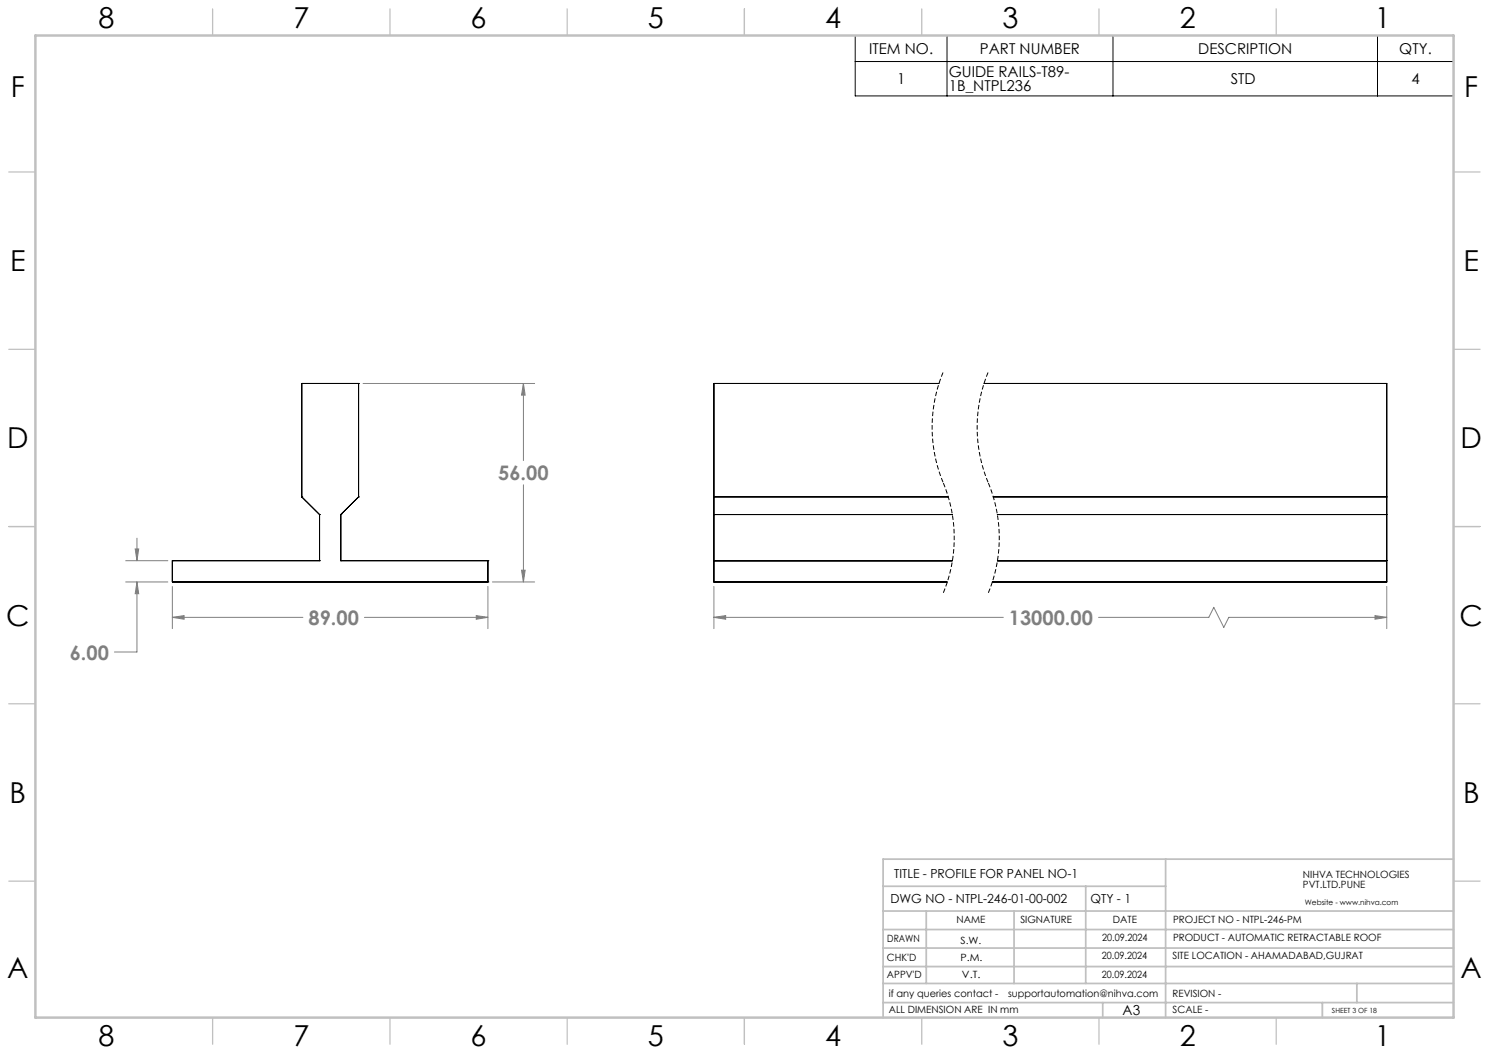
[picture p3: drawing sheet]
<svg xmlns="http://www.w3.org/2000/svg" width="420mm" height="297mm" viewBox="0 0 420 297" stroke-linecap="round" stroke-linejoin="round" font-family="sans-serif">
<path d="M266 105a40.5 40.5 0 0 0 0 31.1M278.7 105a40.5 40.5 0 0 0 0 31.1M266 136.1a40.5 40.5 0 0 1 0 31.2M278.7 136.1a40.5 40.5 0 0 1 0 31.2" fill="none" stroke="#000" stroke-width=".28" stroke-dasharray="1.3 .6" stroke-dashoffset="-.1" stroke-linecap="butt"/>
<g fill="none" stroke="#808080" stroke-width=".28">
<path d="M102.4 108.2h48.4M147.6 108.2v21.7M147.6 108.2l.5 3.2h-1zM147.6 136.7v27.4M35.5 158.1h11.8M38.1 154.8h1l-.5 3.3zM38.6 151.8v6.3M35.5 164.1h11.8M38.6 164.1v19.8h-6.3M38.6 164.1l.5 3.4h-1zM48.6 165.4v11.9M48.6 174.1h36.8"/>
<path d="M48.6 174.1l3.3-.5v1.1zM102.8 174.1h34.8M134.3 173.6l3.3 .5-3.3 .6zM137.6 165.4v11.9M138.9 164.1h11.9M147.1 160.8h1l-.5 3.3zM201.4 174.1l3.3-.5v1.1zM201.4 174.1h81.6M201.4 165.4v11.9M309.8 174.1h31.2l1.4-2.8 2.8 5.6 1.4-2.8h44.6M387.8 173.6l3.4 .5-3.4 .6zM391.2 165.4v11.9"/>
</g>
<path d="M241.2 10h168.8v17.1h-168.8zM241.2 17.4h168.8M267.1 10v17.1M313.9 10v17.1M388.5 10v17.1" fill="none" stroke="#000" stroke-width=".28"/>
<g fill="none" stroke="#c0c0c0" stroke-width=".35">
<path d="M60 2.5v7.5M110 2.5v7.5M160 2.5v7.5M210 2.5v7.5M260 2.5v7.5M310 2.5v7.5M360 2.5v7.5M2.5 48.5h7.5M410 48.5h7.5M2.5 98.5h7.5M410 98.5h7.5M2.5 148.5h7.5"/>
<path d="M410 148.5h7.5M2.5 198.5h7.5M410 198.5h7.5M2.5 248.5h7.5M410 248.5h7.5M60 287v7.5M110 287v7.5M160 287v7.5M210 287v7.5M260 287v7.5M310 287v7.5M360 287v7.5"/>
</g>
<g fill="none" stroke="#c0c0c0" stroke-width=".5">
<path d="M249.1 257h160.9M249.1 250h79.7M261.3 257v20.4M286 257v20.4M306.2 250v27.4M328.8 242.3v44.7M410 242.3h-160.9v44.7M249.1 272.6h160.9M249.1 267.4h160.9M249.1 262.2h160.9M249.1 277.4h160.9M382.7 277.4v5.4"/>
<path d="M249.1 282.8h160.9M311 282.8v4.2M373 282.8v4.2"/>
</g>
<path d="M10 10h400v277h-400z" fill="none" stroke="#c0c0c0" stroke-width=".7"/>
<path d="M38.1 154.8h1l-.5 3.3zM38.6 164.1l.5 3.4h-1zM48.6 174.1l3.3-.5v1.1zM134.3 173.6l3.3 .5-3.3 .6zM147.1 160.8h1l-.5 3.3zM147.6 108.2l.5 3.2h-1zM201.4 174.1l3.3-.5v1.1zM387.8 173.6l3.4 .5-3.4 .6z" fill="#808080"/>
<g fill="none" stroke="#000" stroke-width=".28">
<path d="M85.1 108.2h.1M85.1 108.2v32M85.1 108.2h16M101.1 108.2h.1M101.1 108.2v32M264.9 108.2h-63.5v55.9h65.8M277.6 108.2h113.6v55.9h-111.3M48.6 158.1h.1M48.6 158.1h41.5M48.6 158.1v6M85.1 140.2h.1M85.1 140.2l5 4.9"/>
<path d="M90.1 158.1h.1M90.1 145.1h.1M90.1 145.1v13M96.1 158.1h.1M96.1 145.1h.1M96.1 145.1v13M96.1 158.1h41.5M101.1 140.2h.1M101.1 140.2l-5 4.9M137.6 158.1h.1M137.6 158.1v6M201.4 158.1h67.2"/>
<path d="M201.4 140.2h66M201.4 145.1h67.2M280.1 140.2h111.1M281.3 145.1h109.9M281.3 158.1h109.9M48.6 164.1h.1M48.6 164.1h89M137.6 164.1h.1"/>
</g>
<g font-size="8.1">
<text x="27.8" y="8">8</text>
<text x="82.8" y="8">7</text>
<text x="132.8" y="8">6</text>
<text x="182.8" y="8">5</text>
<text x="232.8" y="8">4</text>
<text x="282.8" y="8">3</text>
<text x="332.8" y="8">2</text>
<text x="387.8" y="8">1</text>
<text x="3" y="27.2">F</text>
<text x="413" y="27.2">F</text>
<text x="2.8" y="76.5">E</text>
<text x="412.8" y="76.5">E</text>
<text x="2" y="126.5">D</text>
<text x="412" y="126.5">D</text>
<text x="1.7" y="176.5">C</text>
<text x="411.7" y="176.5">C</text>
<text x="2.7" y="226.5">B</text>
<text x="412.7" y="226.5">B</text>
<text x="2" y="275.7">A</text>
<text x="412" y="275.7">A</text>
<text x="27.8" y="295">8</text>
<text x="82.8" y="295">7</text>
<text x="132.8" y="295">6</text>
<text x="182.8" y="295">5</text>
<text x="232.8" y="295">4</text>
<text x="282.8" y="295">3</text>
<text x="332.8" y="295">2</text>
<text x="387.8" y="295">1</text>
</g>
<g font-size="5.6" fill="#808080">
<text x="140.5" y="135.5">56.00</text>
<text x="87" y="176.3">89.00</text>
<text x="284.6" y="176.3">13000.00</text>
<text x="19.7" y="186.1">6.00</text>
</g>
<g font-size="4.2">
<text x="245.1" y="15.2">ITEM NO.</text>
<text x="276.4" y="15.2">PART NUMBER</text>
<text x="338" y="15.2">DESCRIPTION</text>
<text x="394.7" y="15.2">QTY.</text>
<text x="253" y="23.7">1</text>
<text x="267.6" y="21.7">GUIDE RAILS-T89-</text>
<text x="347.1" y="23.7">STD</text>
<text x="398.1" y="23.7">4</text>
<text x="267.6" y="25.8">1B_NTPL236</text>
</g>
<text font-size="3.9" x="316.7" y="286.4">A3</text>
<g font-size="3.5">
<text x="252.2" y="247.7">TITLE - PROFILE FOR PANEL NO-1</text>
<text x="251.2" y="254.8">DWG NO - NTPL-246-01-00-002</text>
<text x="307.6" y="254.8">QTY - 1</text>
</g>
<g font-size="2.8">
<text x="367.5" y="247.7">NIHVA TECHNOLOGIES</text>
<text x="367.5" y="250.5">PVT.LTD.PUNE</text>
<text x="269.8" y="260.4">NAME</text>
<text x="287.8" y="260.4">SIGNATURE</text>
<text x="313.9" y="260.5">DATE</text>
<text x="330.9" y="260.5">PROJECT NO - NTPL-246-PM</text>
<text x="250.3" y="265.7">DRAWN</text>
<text x="270.9" y="266.1">S.W.</text>
<text x="310.9" y="265.5">20.09.2024</text>
<text x="330.9" y="265.5">PRODUCT - AUTOMATIC RETRACTABLE ROOF</text>
<text x="250.2" y="271.1">CHK'D</text>
<text x="250.2" y="275.8">APPV'D</text>
<text x="270.9" y="271.1">P.M.</text>
<text x="271.3" y="275.8">V.T.</text>
<text x="310.8" y="270.6">20.09.2024</text>
<text x="310.8" y="275.8">20.09.2024</text>
<text x="330.7" y="270.6">SITE LOCATION - AHAMADABAD,GUJRAT</text>
<text x="250.7" y="281.1">if any queries contact -</text>
<text x="284.3" y="281.1">supportautomation@nihva.com</text>
<text x="330.7" y="281.1">REVISION -</text>
<text x="250.7" y="285.6">ALL DIMENSION ARE IN mm</text>
<text x="330.7" y="285.6">SCALE -</text>
</g>
<text font-size="2.1" x="368.1" y="255.1">Website - www.nihva.com</text>
<text font-size="2" x="375.7" y="285.6">SHEET 3 OF 18</text>
</svg>
